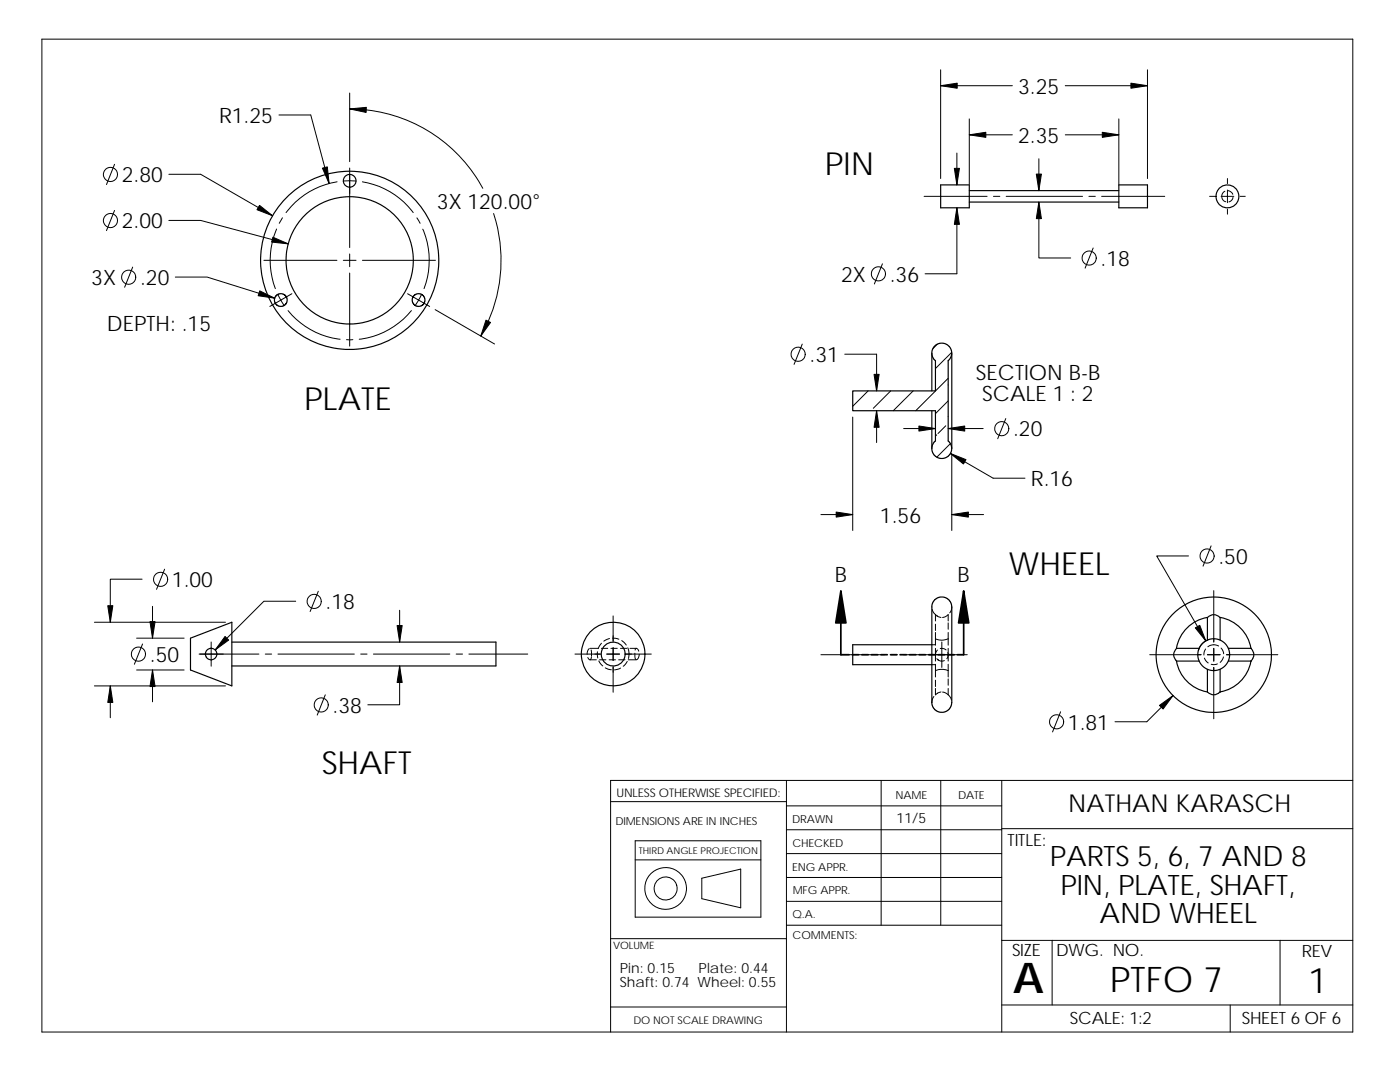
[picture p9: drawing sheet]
<svg xmlns="http://www.w3.org/2000/svg" width="279mm" height="216mm" viewBox="0 0 279 216" stroke-linecap="round" stroke-linejoin="round" font-family="sans-serif">
<g fill="none" stroke="#000" stroke-width=".2">
<path d="M8.4 7.8h261.6v198.1h-261.6zM69.8 18.6v13.7M187.7 13.9v21.7M187.7 17.1h14.3M212.6 17.1h16.4M229 13.9v21.7M22.9 32.8l-1.6 4M33.7 34.8h6.3l14.4 8.3M55.7 22.9h6.3l3.7 13.7M67.3 36.3a15.8 15.8 0 0 0-10.2 6.1M68.5 36.1h2.6M69.8 33.5v15.9"/>
<path d="M69.8 21.7a30.2 30.2 0 0 1 26.6 15.9M72.3 36.3a15.8 15.8 0 0 1 10.2 6.1M184.4 39.2h12.6M191 30.5v6.4M193.4 26.9h8.6M193.4 23.7v13.1M198.3 39.2h1.2M200.8 39.2h15.2M207.3 31.7v6.3M212.6 26.9h10.7M217.3 39.2h1.3M219.9 39.2h12.6"/>
<path d="M223.3 23.7v13.1M241.4 39.2h1M243.7 39.2h2.5M243.8 39.4l.4 .6 .4 .3M244.5 38.2l-.6 .5-.1 .5M245 35.6v1M245 37.9v2.5M245.1 38a1.21 1.21 0 0 1 .9 .8M246.1 39.4a1.08 1.08 0 0 1-.8 .9M247.5 39.2h1M22.9 42l-1.6 4M26.5 53.3l-1.6 4"/>
<path d="M33.7 44h6.3l17.5 4.7M35 55.3h6.3l13.5 4.2M52.7 51.9h14.5M55.2 45.7a16 16 0 0 0-.3 11.9M55.5 58.8l1.2 2.2M56.4 43.5l-.7 1.1M58.3 58.6l-4.5 2.6M68.5 51.9h2.6M69.8 50.7v2.5M69.8 54.5v14.6M72.3 51.9h14.6M81.3 58.6l4.4 2.6"/>
<path d="M83.2 43.5l.6 1.1M84.1 58.8l-1.2 2.2M84.4 45.7a15.6 15.6 0 0 1 .2 11.9M98.5 42.6a30.2 30.2 0 0 1-2.6 24.5M176.1 52.6l-1.6 4.1M191 41.5v13.1h-6.4M207.3 40.3v11.2h6.4M218.2 49.5l-1.6 4M245 41.7v1M57.5 62a15.7 15.7 0 0 0 10.4 5.7M69.2 67.8h1.2M82.1 62a15.8 15.8 0 0 1-10.4 5.7"/>
<path d="M86.8 61.8l11.9 6.8M160.1 68.7l-1.6 4M168.6 70.7h6.3v7.3M173.2 78l-3 3.1M177.8 78l-3.5 3.5M182.2 78l-3.9 4M187 68.7l-.8 .8M189.2 75.5l-6.4 6.5M189.2 80l-2.5 2.5M189.9 70.3l-3.2 3.2M170.2 83.2v22.7M174.9 82v6.3"/>
<path d="M180.3 85.5h6.4M186.9 86.8l-.2 .2M188.7 85l-1.5 1.5M189.2 85.5h7M189.7 90.5l8.5 4.9h6.4M189.7 88.5l-2.7 2.7M189.9 90.8v15.1M200.7 83.5l-1.6 4M28.4 115.6h-6.4v8.6M32.9 113.6l-1.7 4M59 120h-6.3l-9.8 9.7M63.5 118l-1.6 4"/>
<path d="M163.8 102.7h6.4M189.9 102.7h6.4M237.2 110.9h-6.4l9.8 17M241.7 108.9l-1.6 4.1M242.2 117.9v10.2M18.8 136.9h26.2M18.8 124.2h26.2M22 136.9v6.3M27.3 127.3h9.4M27.3 133.7h9.4M28.4 128.5l-1.6 4M30.4 121v6.3"/>
<path d="M30.4 133.7v6.3M39.7 130.5h12M42.1 128.1v4.8M52.9 130.5h1.3M55.5 130.5h15.2M64.9 138.6l-1.6 4.1M72 130.5h1.3M74.5 130.5h15.3M79.8 132.9v7.7h-6.4M79.8 121.8v6.3M91 130.5h1.3M93.6 130.5h11.7"/>
<path d="M114.7 130.5h5.1M117.6 129.4l-.3 .5-.1 .7M117.8 129.4h1.6M117.8 131.7h1.2M118 129.7v1.3M118 131.1a.37 .37 0 0 1-.3 .6 .37 .37 0 0 1-.4-.5M119.2 130l.1 1.3M119.5 131.9l.8 1M119.7 131.7h1.2M120 129.4h1.3M120 128.4l-.6 1M120.8 133.3l1.2 .3"/>
<path d="M121.1 130.5h2.5M121.6 131.7h1.2M121.6 127.4l-1.1 .5M121.9 129.4h1.3M122.3 127.3l1.2 .3M122.4 122.9v5.1M122.4 129.2v2.6M122.4 133.1v5M123.5 131.7h1.2M123.8 129.4h1.3M123.8 133.3l-1.2 .4M124.1 127.8l.9 .9"/>
<path d="M124.9 130.5h5.1M125.2 132l-.8 .9M125.3 129.3l.2 .8-.1 1.3M125.4 131.7h1.6M125.7 129.4h1.3M126.7 130.3l.2 1.3M126.7 129.7a.33 .33 0 0 1 .4-.3 .33 .33 0 0 1 .3 .3l.1 .2M127.6 130.6l-.2 .8-.4 .2M163.8 130.6h12.7M177.8 130.6h1.3M180.3 130.6h12.7M186 128.7h.7"/>
<path d="M186 132.6h.7M186 121.6l.3 .6 .4 .4M186.4 139l-.3 .5-.1 .7M186.7 130.6v1.3M186.7 132.5v1.3M186.7 122.6l.6 .5 .5 .1M186.7 137.4v1.2l.5-.3 .6-.2M186.7 127.5v1.2M186.7 129.4v1.2M186.7 127.5l1.2 .2M186.7 126.2v1.3M186.7 122.6v1.3"/>
<path d="M186.7 124.5v1.3M186.7 130.6v.1M186.7 133.8v1.3M186.7 135.7v1.3M187 131.4l.6 .5 .9-.1M187 122.9h.1M187 122.9l.1 .1M187.1 129.7l-.3 .6-.1 .6M187.1 138.3h-.1M187.1 131.6l.2 .2M187.6 129.4h.6l.6 .3M187.9 133.6l-1.2 .2"/>
<path d="M188 128.1v5.1M188 133.6l1.2 .2M188.1 123.2l.6-.2 .5-.4v1.3M188.1 138.1l.6 .1 .5 .4M189.1 130.2l.1 .6-.2 .6M189.2 130.6v1.3M189.2 132.5v1.3M189.2 127.5l-1.2 .2M189.2 127.5v1.2M189.2 129.4v1.2M189.2 138.6l.7 1.1M189.2 133.8v1.3"/>
<path d="M189.2 124.3v1.3M189.2 126.2v1.3M189.2 130.6v.1M189.2 135.5v1.2M189.2 137.4v1.2M189.9 121.1l-.1 .7-.3 .5M229.4 130.6h10.3M234.1 138.8l-5.2 5.2h-6.4M234.6 131.7h.1M234.8 129.4h.1M234.8 131.9h.1M240.4 131.3l.7 1"/>
<path d="M240.6 129.5l-.3 .6v.6M241 130.6h2.5M241 123.2h.1M241 138.1h.1M241.1 127.7l-.7 .4-.7 .6-.5 1.1M242.2 129.4v2.5M242.2 133.2v10.2M243 132.5l-.8 .1-.5-.1M243.2 138.3h-.1M243.2 128.9a1.97 1.97 0 0 0-2.2 .2M243.5 123.2h.1M243.5 138.1h.1"/>
<path d="M243.7 129.3l.4 .6 .1 .6M244.2 131.1l-.3 .5-.4 .6M244.8 130.6h10.2M249.7 129.4h.1M249.7 131.9h.1M250 131.4h.1M121.9 160h35.1M157 155.7v50.2M175.9 155.7v28.9M187.7 155.7v28.9M199.9 155.7v50.2M211.7 142l-1.6 4"/>
<path d="M270 155.7h-148.1v50.2M126.8 167.8h25v15.2h-25zM126.8 171.6h25M140.1 175.2l7.7-1.8v7.7l-7.7-1.8zM157 179.9h42.9M157 175.1h42.9M157 160.8h42.9M157 170.3h42.9M157 165.6h42.9M199.9 165.4h70.1M121.9 187.3h35.1M157 184.6h42.9"/>
<path d="M199.9 187.6h70.1M210 187.6v12.9M255.5 187.6v12.9M121.9 200.9h35.1M199.9 200.5h70.1M245.5 200.5v5.4"/>
<circle cx="22" cy="34.8" r="1.41"/>
<circle cx="22" cy="44" r="1.41"/>
<circle cx="25.7" cy="55.3" r="1.41"/>
<circle cx="175.3" cy="54.6" r="1.41"/>
<circle cx="217.4" cy="51.5" r="1.41"/>
<circle cx="159.3" cy="70.7" r="1.41"/>
<circle cx="199.9" cy="85.5" r="1.41"/>
<circle cx="32.1" cy="115.6" r="1.41"/>
<circle cx="240.9" cy="110.9" r="1.42"/>
<circle cx="27.6" cy="130.5" r="1.41"/>
<circle cx="62.7" cy="120" r="1.41"/>
<circle cx="64.1" cy="140.7" r="1.41"/>
<circle cx="210.9" cy="144" r="1.41"/>
<circle cx="132.8" cy="177.3" r="4.2"/>
<circle cx="132.8" cy="177.3" r="2.3"/>
</g>
<g fill="none" stroke="#000" stroke-width=".23">
<path d="M187.7 36.9h5.7v4.6h-5.7zM193.4 38h29.9M223.3 36.9h5.7v4.6h-5.7zM193.4 40.3h29.9M186 70.5v7.5M189.2 72l.5-.5 .2-.8v-.7l-.4-.7-.5-.6-.8-.2h-.7l-.7 .4-.6 .5-.2 .8 .1 1.1 .6 .7v6h-16.5v4h16.5v6l-.6 .8-.1 1.2 .5 .8 .8 .6 .9 .1 .6-.2 .7-.5 .4-1.1-.1-.9-.6-.8v-16M189.9 70.5v19M186 82v7.5M186.6 119.7l1-.6 1.1 .2 1 .8 .2 1v19.3l-.2 .8-.4 .5-.7 .3-.6 .2-.7-.2-.7-.3-.4-.5-.2-.8v-19.6l.2-.7zM38 127.3l8.3-3.1v12.7l-8.3-3.2zM46.3 128.1h52.7v.8v4h-52.7M186 128.7h-15.8v3.9h15.8"/>
<path d="M234.8 131.9a7.5 7.5 0 0 0 6.2 6.2M234.8 131.9h4.5M234.8 129.4h4.5M234.8 129.4a1.69 1.69 0 0 0 0 2.5M241 123.2a7.5 7.5 0 0 0-6.2 6.2M241 138.1a1.71 1.71 0 0 0 2.5 0M241 123.2v4.5M241 133.6v4.5M241 123.2a1.7 1.7 0 0 1 2.5 0M243.5 123.2a7.5 7.5 0 0 1 6.1 6.2M243.5 123.2v4.5M245.2 131.9h4.5"/>
<path d="M245.2 129.4h4.5M249.7 131.9a7.6 7.6 0 0 1-6.2 6.1v-4.4M249.7 129.4a1.69 1.69 0 0 1 0 2.5"/>
<circle cx="69.8" cy="36.1" r="1.27"/>
<circle cx="245" cy="39.2" r="2.29"/>
<circle cx="56" cy="59.9" r="1.27"/>
<circle cx="69.8" cy="51.9" r="17.8"/>
<circle cx="69.8" cy="51.9" r="12.7"/>
<circle cx="83.5" cy="59.9" r="1.26"/>
<circle cx="42.1" cy="130.5" r="1.14"/>
<circle cx="122.4" cy="130.5" r="6.3"/>
<circle cx="122.4" cy="130.5" r="2.38"/>
<circle cx="242.2" cy="130.6" r="3.2"/>
<circle cx="242.2" cy="130.6" r="11.5"/>
</g>
<g fill="#000" stroke="#000" stroke-width=".2">
<path d="M187.7 17.1l3.3-.5v1z" fill-rule="evenodd"/>
<path d="M225.7 16.6l3.3 .5-3.3 .5z" fill-rule="evenodd"/>
<path d="M64.3 33.5l1-.2 .4 3.3z" fill-rule="evenodd"/>
<path d="M69.8 21.7l3.3-.3v1z" fill-rule="evenodd"/>
<path d="M190.5 33.6h1l-.5 3.3z" fill-rule="evenodd"/>
<path d="M193.4 26.9l3.3-.5v1z" fill-rule="evenodd"/>
<path d="M206.8 34.7h1l-.5 3.3z" fill-rule="evenodd"/>
<path d="M220 26.4l3.3 .5-3.3 .5z" fill-rule="evenodd"/>
<path d="M51.8 41l2.6 2.1-3.1-1.3z" fill-rule="evenodd"/>
<path d="M51.8 58l3 1.5-3.3-.5z" fill-rule="evenodd"/>
<path d="M54.5 47.3l3 1.4-3.3-.4z" fill-rule="evenodd"/>
<path d="M191 41.5l.5 3.3h-1z" fill-rule="evenodd"/>
<path d="M207.3 40.3l.5 3.3h-1z" fill-rule="evenodd"/>
<path d="M97 63.9l.9 .4-2 2.8z" fill-rule="evenodd"/>
<path d="M174.4 74.7h1.1l-.6 3.3z" fill-rule="evenodd"/>
<path d="M174.9 82l.6 3.3h-1.1z" fill-rule="evenodd"/>
<path d="M183.4 85l3.3 .5-3.3 .5z" fill-rule="evenodd"/>
<path d="M189.2 85.5l3.3-.5v1z" fill-rule="evenodd"/>
<path d="M189.7 90.5l3.1 1.2-.5 .9z" fill-rule="evenodd"/>
<path d="M166.9 102.2l3.3 .5-3.3 .5z" fill-rule="evenodd"/>
<path d="M189.9 102.7l3.4-.5v1z" fill-rule="evenodd"/>
<path d="M21.5 120.9h1l-.5 3.3z" fill-rule="evenodd"/>
<path d="M22 136.9l.5 3.3h-1z" fill-rule="evenodd"/>
<path d="M29.9 124h1l-.5 3.3z" fill-rule="evenodd"/>
<path d="M30.4 133.7l.5 3.3h-1z" fill-rule="evenodd"/>
<path d="M44.9 127l.7 .7-2.7 2z" fill-rule="evenodd"/>
<path d="M79.2 124.8h1.1l-.5 3.3z" fill-rule="evenodd"/>
<path d="M79.8 132.9l.5 3.3h-1.1z" fill-rule="evenodd"/>
<path d="M231.4 140.8l2.7-2-2 2.7z" fill-rule="evenodd"/>
<path d="M238.5 125.3l.9-.5 1.2 3.1z" fill-rule="evenodd"/>
</g>
<path d="M167.8 117.9l1 6.4h-2zM192.3 117.9l1 6.4h-2z" fill="#000" stroke="#000" stroke-width=".34"/>
<g fill="none" stroke="#000" stroke-width=".34">
<path d="M167.8 117.9v12.7h1.7M192.3 117.9v12.7h-1.2M170.1 130.6h1.3M172 130.6h1.3M173.9 130.6h1.3M175.8 130.6h1.3M177.7 130.6h1.3M179.6 130.6h1.3M181.5 130.6h1.3M183.4 130.6h1.3M185.3 130.6h1.3M187.2 130.6h1.3"/>
<path d="M189.1 130.6h1.3"/>
</g>
<text font-size="8.5" x="202.2" y="198.2">A</text>
<g font-size="7">
<text x="221.5" y="197.9">PTFO 7</text>
<text x="261.1" y="198.2">1</text>
</g>
<g font-size="6.3">
<text x="164.6" y="34.9">PIN</text>
<text x="60.7" y="81.8">PLATE</text>
<text x="201.3" y="114.6">WHEEL</text>
<text x="64.2" y="154.4">SHAFT</text>
</g>
<g font-size="5.6">
<text x="209.5" y="172.9">PARTS 5, 6, 7 AND 8</text>
<text x="211.6" y="178.5">PIN, PLATE, SHAFT,</text>
<text x="219.4" y="184.2">AND WHEEL</text>
</g>
<text font-size="4.9" x="213.2" y="162.1">NATHAN KARASCH</text>
<g font-size="4.2">
<text x="203.2" y="18.7">3.25</text>
<text x="43.7" y="24.5">R1.25</text>
<text x="203.2" y="28.5">2.35</text>
<text x="24.3" y="36.3">2.80</text>
<text x="87.2" y="41.7">3X 120.00°</text>
<text x="24.3" y="45.6">2.00</text>
<text x="219.6" y="53">.18</text>
<text x="18.2" y="56.9">3X</text>
<text x="28" y="56.9">.20</text>
<text x="167.9" y="56.2">2X</text>
<text x="177.6" y="56.2">.36</text>
<text x="21.3" y="66">DEPTH: .15</text>
<text x="161.6" y="72.2">.31</text>
<text x="194.8" y="75.8">SECTION B-B</text>
<text x="196" y="80">SCALE 1 : 2</text>
<text x="202.2" y="87.1">.20</text>
<text x="205.7" y="97">R.16</text>
<text x="175.6" y="104.3">1.56</text>
<text x="243.2" y="112.5">.50</text>
<text x="34.3" y="117.1">1.00</text>
<text x="166.6" y="116.1">B</text>
<text x="191.1" y="116.1">B</text>
<text x="65" y="121.5">.18</text>
<text x="29.9" y="132.1">.50</text>
<text x="66.4" y="142.2">.38</text>
<text x="213.1" y="145.6">1.81</text>
</g>
<g font-size="3.4">
<text x="201.1" y="168.8">TITLE:</text>
<text x="202" y="190.8">SIZE</text>
<text x="210.8" y="190.8">DWG. NO.</text>
<text x="259.8" y="190.9">REV</text>
<text x="213.5" y="204.4">SCALE: 1:2</text>
<text x="247.8" y="204.4">SHEET 6 OF 6</text>
</g>
<g font-size="2.8">
<text x="178.9" y="164.2">11/5</text>
<text x="123.7" y="197">Shaft: 0.74 Wheel: 0.55</text>
<text x="123.7" y="194.2">Pin: 0.15</text>
<text x="139.4" y="194.2">Plate: 0.44</text>
</g>
<text font-size="2.4" x="123" y="158.9">UNLESS OTHERWISE SPECIFIED:</text>
<g font-size="2.2">
<text x="178.7" y="159.4">NAME</text>
<text x="191.2" y="159.4">DATE</text>
<text x="122.8" y="164.5">DIMENSIONS ARE IN INCHES</text>
<text x="158.1" y="164.2">DRAWN</text>
<text x="158.1" y="173.7">ENG APPR.</text>
<text x="158.1" y="169.1">CHECKED</text>
<text x="158.2" y="178.5">MFG APPR.</text>
<text x="158.2" y="183.2">Q.A.</text>
<text x="158.2" y="187.4">COMMENTS:</text>
</g>
<text font-size="2.1" x="126.4" y="204.4">DO NOT SCALE DRAWING</text>
<text font-size="2" x="122.4" y="189.4">VOLUME</text>
<text font-size="1.9" x="127.5" y="170.4">THIRD ANGLE PROJECTION</text>
</svg>
